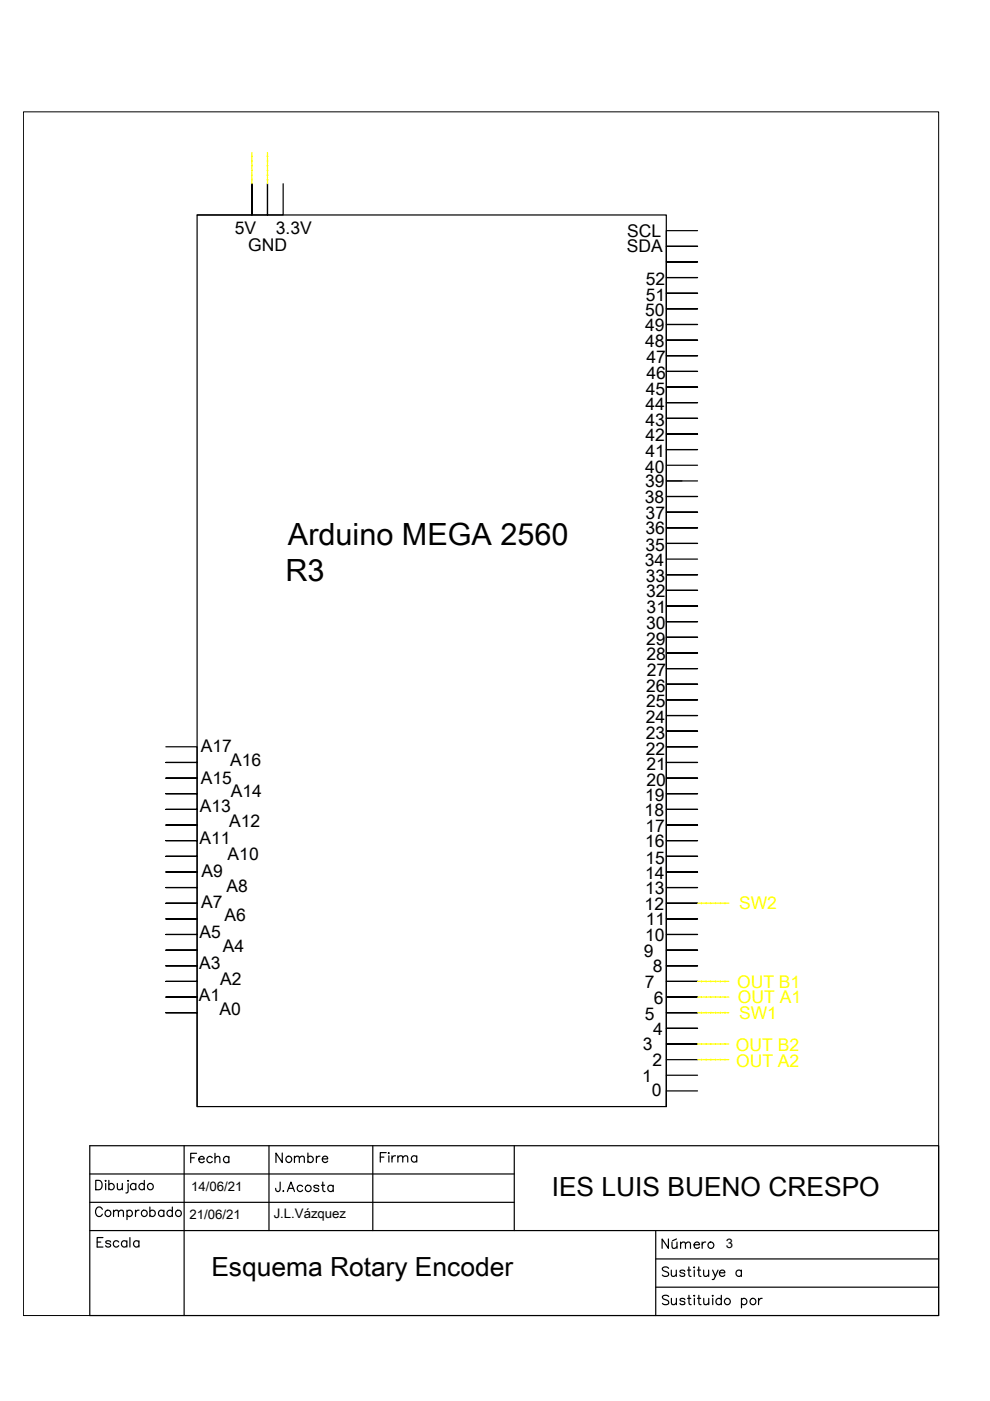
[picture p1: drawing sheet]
<svg xmlns="http://www.w3.org/2000/svg" width="210mm" height="297mm" viewBox="0 0 210 297" stroke-linecap="round" stroke-linejoin="round" font-family="sans-serif">
<g fill="none" stroke="#000" stroke-width=".25">
<path d="M60 39v6.6h-3.3v-6.6v6.6h-3.3v-6.6v6.6h-11.6M147.9 48.9h-6.6v3.3h6.6h-6.6v3.3h6.6h-6.6v3.4h6.6h-6.6v3.3h6.6h-6.6v3.3h6.6h-6.6v3.3h6.6h-6.6v3.3h6.6h-6.6v3.3h6.6h-6.6v3.3h6.6h-6.6v3.4h6.6h-6.6v3.3h6.6h-6.6v3.3h6.6h-6.6v3.3h6.6h-6.6v3.3h6.6h-6.6v3.3M147.9 98.6h-6.6v3.4h6.6M144.6 102h-3.3v3.3h6.6h-6.6v3.3h6.6h-6.6v3.3h6.6h-6.6v3.3h6.6h-6.6v3.3M147.9 118.5h-6.6v3.4h6.6h-6.6v3.3h6.6h-6.6v3.3h6.6h-6.6v3.3h6.6h-6.6v3.3h6.6h-6.6v3.3h6.6h-6.6v3.4h6.6h-6.6v3.3h6.6h-6.6v3.3h6.6h-6.6v3.3h6.6h-6.6v3.3h6.6h-6.6v3.3h6.6h-6.6v3.4h6.6h-6.6v3.3h6.6h-6.6v3.3h6.6h-6.6v3.3h6.6h-6.6v3.3h6.6h-6.6v3.3h6.6h-6.6v3.4h6.6h-6.6v3.3h6.6h-6.6v3.3h6.6h-6.6v3.3h6.6h-6.6v3.3h6.6h-6.6v3.3h6.6h-6.6v3.4h6.6h-6.6v3.3h6.6h-6.6v3.3h6.6h-6.6v3.3h6.6h-6.6v3.3h6.6h-6.6v3.3h6.6h-6.6v3.3h6.6h-6.6v3.4M35.2 158.3h6.6v3.4h-6.6h6.6v3.3h-6.6h6.6v3.3h-6.6h6.6v3.3h-6.6h6.6v3.3h-6.6h6.6v3.3h-6.6h6.6v3.4h-6.6h6.6v3.3h-6.6h6.6v3.3h-6.6h6.6v3.3h-6.6h6.6v3.3h-6.6h6.6v3.3h-6.6h6.6v3.4h-6.6h6.6v3.3h-6.6h6.6v3.3h-6.6h6.6v3.3h-6.6h6.6v3.3h-6.6h6.6v19.9M147.9 231.3h-6.6v3.3h-99.5v-189h99.5v189M147.9 228h-6.6v3.3M147.9 224.7h-6.6v3.3M19 242.9h180v36h-180zM19 254.9h90M19 248.9h90"/>
<path d="M20.3 250.3h.7a1.07 1.07 0 0 1 .7 1 1.07 1.07 0 0 1-.7 1h-.7zM21.7 256.4a.74 .74 0 0 0-.8-.5 .74 .74 0 0 0-.6 .8v.5a.74 .74 0 0 0 .6 .7 .74 .74 0 0 0 .8-.5M22.4 250.3v.2zM22.4 250.9v1.4M23.1 251.2a.64 .64 0 0 1 .9-.1 .64 .64 0 0 1 0 1 .64 .64 0 0 1-.9-.1M23.1 250.3v2M24.1 257l.4-.4 .5 .1 .1 1.2M24.1 256.6v1.3M24.9 250.9l.1 1.3 .4 .1 .5-.4M25.1 257l.5-.4 .5 .1 .1 1.2M25.9 250.9v1.4M26.9 256.9a.64 .64 0 0 1 1-.1 .64 .64 0 0 1 0 .9 .64 .64 0 0 1-1-.1"/>
<path d="M26.9 256.6v2M27.2 250.3v.2zM27.2 250.9v1.6l-.1 .3-.4 .1M28.7 256.6v1.3M28.8 251.2a.64 .64 0 0 0-.9-.1 .64 .64 0 0 0 0 1 .64 .64 0 0 0 .9-.1M28.8 250.9v1.4M29.5 256.6a.64 .64 0 0 0-.8 .6M30.6 251.2a.64 .64 0 0 0-.9-.1 .64 .64 0 0 0 0 1 .64 .64 0 0 0 .9-.1M30.6 250.3v2M31.8 256.9a.64 .64 0 0 1 .9-.1 .64 .64 0 0 1 0 .9 .64 .64 0 0 1-.9-.1M31.8 255.9v2M34.7 256.9a.64 .64 0 0 0-.9-.1 .64 .64 0 0 0 0 .9 .64 .64 0 0 0 .9-.1"/>
<path d="M34.7 256.6v1.3M36.5 256.9a.64 .64 0 0 0-.9-.1 .64 .64 0 0 0 0 .9 .64 .64 0 0 0 .9-.1M36.5 255.9v2M39 242.9v36M57 242.9v18M59.4 250.6l-.1 1.8-.3 .2-.4-.1-.2-.5M60.1 252.4v.2l.1-.1M60.9 252.6l.8-2 .7 2M61.2 252h1M64.2 251.6a.64 .64 0 0 0-1-.1 .64 .64 0 0 0 0 .9 .64 .64 0 0 0 1-.1M67.6 251.6a.62 .62 0 0 0-1.1 0l.3 .3 .7 .2 .1 .2a.6 .6 0 0 1-1.1 0M68.2 251.3h.6"/>
<path d="M68.4 250.6v1.7l.1 .2 .4 .1M70.6 251.6a.64 .64 0 0 0-.9-.1 .64 .64 0 0 0 0 .9 .64 .64 0 0 0 .9-.1M70.6 251.3v1.3M79 242.9v18M109 242.9v18M19 260.9h180M20.6 263.3h.8M21.8 262.4h-1.2v2h1.2M23.5 263.3a.62 .62 0 0 0-1.1 0l.3 .3 .7 .2 .1 .3a.6 .6 0 0 1-1.1 0M25.2 263.3a.64 .64 0 0 0-1 0 .64 .64 0 0 0 0 .9 .64 .64 0 0 0 1-.1M26.9 263.3a.64 .64 0 0 0-1 0 .64 .64 0 0 0 0 .9 .64 .64 0 0 0 1-.1M26.9 263.1v1.3"/>
<path d="M27.5 262.4v2M29.4 263.3a.64 .64 0 0 0-.9 0 .64 .64 0 0 0 0 .9 .64 .64 0 0 0 .9-.1M29.4 263.1v1.3M139 260.9v18M139 272.9h60M139 266.9h60M141.8 268.9a.75 .75 0 0 0-.8-.3 .75 .75 0 0 0-.6 .5l.2 .3 .8 .3a.47 .47 0 0 1 .4 .3 .47 .47 0 0 1-.2 .5 .89 .89 0 0 1-1.2-.2M141.8 274.9a.76 .76 0 0 0-1.4 .2l.2 .3 .8 .3a.49 .49 0 0 1 .4 .3 .49 .49 0 0 1-.2 .5 .97 .97 0 0 1-1.2-.2M142.3 269.3l.1 1.2 .5 .1 .5-.4M142.4 275.3l.1 1.2 .4 .1 .5-.4M143.4 269.3v1.3M143.4 275.3v1.3"/>
<path d="M145.2 269.6a.61 .61 0 0 0-1 0l.2 .3 .7 .2 .1 .2a.59 .59 0 0 1-1 0M145.2 275.6a.59 .59 0 0 0-1 0l.1 .2 .8 .2 .1 .3a.61 .61 0 0 1-1 0M145.8 269.3h.6M145.8 275.3h.7M146.1 268.6v1.6v.3l.4 .1M146.1 274.6v1.6l.1 .3 .3 .1M147.1 274.7h.2zM147.2 268.6v.2zM147.2 269.3v1.3M147.2 275.3v1.3M147.9 269.3h.6M147.9 275.3h.7"/>
<path d="M148.2 268.6v1.6v.3l.4 .1M148.2 274.6v1.6l.1 .3 .3 .1M149.2 269.3l.1 1.2 .5 .1 .4-.4M149.2 275.3l.1 1.2 .5 .1 .5-.4M150.2 269.3v1.3M150.3 275.3v1.3M151 274.7h.2zM151.1 269.3l.6 1.3 .5-1.3M151.1 275.3v1.3M151.7 270.6l-.3 .6-.4 .1M152.5 269.9h1.2a.62 .62 0 0 0-.9-.6 .62 .62 0 0 0-.2 1 .6 .6 0 0 0 1.1 0M152.9 275.6a.64 .64 0 0 0-.9-.1 .64 .64 0 0 0 0 .9 .64 .64 0 0 0 .9-.1"/>
<path d="M152.9 274.6v2M157.2 269.6a.64 .64 0 0 0-.9-.1 .64 .64 0 0 0 0 .9 .64 .64 0 0 0 .9-.1M157.2 269.3v1.3M157.2 275.6a.64 .64 0 0 1 1-.1 .64 .64 0 0 1 0 .9 .64 .64 0 0 1-1-.1M157.2 275.3v2M160.8 275.3v1.3M161.6 275.3a.68 .68 0 0 0-.8 .6"/>
<circle cx="22.9" cy="257.2" r=".66"/>
<circle cx="30.6" cy="257.2" r=".66"/>
<circle cx="31.9" cy="251.6" r=".67"/>
<circle cx="37.8" cy="257.2" r=".66"/>
<circle cx="65.3" cy="251.9" r=".66"/>
<circle cx="154.2" cy="275.9" r=".66"/>
<circle cx="159.6" cy="275.9" r=".67"/>
</g>
<g fill="none" stroke="#ff0" stroke-width=".25">
<path d="M53.4 32.3v.6M53.4 33.4v.5M53.4 34.4v.5M53.4 35.4v.5M53.4 36.4v.5M53.4 37.4v.5M53.4 38.4v.6M56.7 32.3v.6M56.7 33.4v.5M56.7 34.4v.5M56.7 35.4v.5M56.7 36.4v.5"/>
<path d="M56.7 37.4v.5M56.7 38.4v.6M147.9 191.5h.6M149 191.5h.5M150 191.5h.5M151 191.5h.5M152 191.5h.5M153 191.5h.5M154 191.5h.5M147.9 214.7h.6M147.9 211.4h.6M147.9 208.1h.6"/>
<path d="M149 214.7h.5M149 211.4h.5M149 208.1h.5M150 214.7h.5M150 211.4h.5M150 208.1h.5M151 214.7h.5M151 211.4h.5M151 208.1h.5M152 214.7h.5M152 211.4h.5M152 208.1h.5"/>
<path d="M153 214.7h.5M153 211.4h.5M153 208.1h.5M154 214.7h.5M154 211.4h.5M154 208.1h.5M147.9 224.7h.6M147.9 221.3h.6M149 224.7h.5M149 221.3h.5M150 224.7h.5M150 221.3h.5"/>
<path d="M151 224.7h.5M151 221.3h.5M152 224.7h.5M152 221.3h.5M153 224.7h.5M153 221.3h.5M154 224.7h.5M154 221.3h.5"/>
</g>
<g fill="#ff0" stroke="#ff0" stroke-width=".21">
<circle cx="53.4" cy="38.1" r=".11"/>
<circle cx="53.4" cy="37.1" r=".11"/>
<circle cx="53.4" cy="36.1" r=".11"/>
<circle cx="53.4" cy="35.1" r=".11"/>
<circle cx="53.4" cy="34.1" r=".11"/>
<circle cx="53.4" cy="33.1" r=".11"/>
<circle cx="56.7" cy="38.1" r=".11"/>
<circle cx="56.7" cy="37.1" r=".11"/>
<circle cx="56.7" cy="36.1" r=".11"/>
<circle cx="56.7" cy="35.1" r=".11"/>
<circle cx="56.7" cy="34.1" r=".11"/>
<circle cx="56.7" cy="33.1" r=".11"/>
<circle cx="148.7" cy="224.7" r=".11"/>
<circle cx="149.7" cy="224.7" r=".11"/>
<circle cx="150.7" cy="224.7" r=".11"/>
<circle cx="151.7" cy="224.7" r=".11"/>
<circle cx="152.7" cy="224.7" r=".11"/>
<circle cx="153.7" cy="224.7" r=".11"/>
<circle cx="148.7" cy="221.3" r=".11"/>
<circle cx="149.7" cy="221.3" r=".11"/>
<circle cx="150.7" cy="221.3" r=".11"/>
<circle cx="151.7" cy="221.3" r=".11"/>
<circle cx="152.7" cy="221.3" r=".11"/>
<circle cx="153.7" cy="221.3" r=".11"/>
<circle cx="148.7" cy="214.7" r=".11"/>
<circle cx="149.7" cy="214.7" r=".11"/>
<circle cx="150.7" cy="214.7" r=".11"/>
<circle cx="151.7" cy="214.7" r=".11"/>
<circle cx="152.7" cy="214.7" r=".11"/>
<circle cx="153.7" cy="214.7" r=".11"/>
<circle cx="148.7" cy="211.4" r=".11"/>
<circle cx="149.7" cy="211.4" r=".11"/>
<circle cx="150.7" cy="211.4" r=".11"/>
<circle cx="151.7" cy="211.4" r=".11"/>
<circle cx="152.7" cy="211.4" r=".11"/>
<circle cx="153.7" cy="211.4" r=".11"/>
<circle cx="148.7" cy="208.1" r=".11"/>
<circle cx="149.7" cy="208.1" r=".11"/>
<circle cx="150.7" cy="208.1" r=".11"/>
<circle cx="151.7" cy="208.1" r=".11"/>
<circle cx="152.7" cy="208.1" r=".11"/>
<circle cx="153.7" cy="208.1" r=".11"/>
<circle cx="148.7" cy="191.5" r=".11"/>
<circle cx="149.7" cy="191.5" r=".11"/>
<circle cx="150.7" cy="191.5" r=".11"/>
<circle cx="151.7" cy="191.5" r=".11"/>
<circle cx="152.7" cy="191.5" r=".11"/>
<circle cx="153.7" cy="191.5" r=".11"/>
</g>
<path d="M5 23.7h194v255.2h-194z" fill="none" stroke="#000" stroke-width=".21"/>
<g font-size="6.5">
<text x="61.1" y="115.5">Arduino MEGA 2560</text>
<text x="60.5" y="123.3">R3</text>
</g>
<g font-size="5.6">
<text x="117" y="253.6">IES LUIS BUENO CRESPO</text>
<text x="44.8" y="270.6">Esquema Rotary Encoder</text>
</g>
<g font-size="5.3">
<text x="57.1" y="247.6">Nombre</text>
<text x="79.4" y="247.6">Firma</text>
<text x="139" y="266">Número</text>
</g>
<text font-size="4.9" x="39.2" y="247.6">Fecha</text>
<g font-size="3.7">
<text x="49.8" y="49.7">5V</text>
<text x="52.6" y="53.2">GND</text>
<text x="58.5" y="49.5">3.3V</text>
<text x="132.9" y="53.4">SDA</text>
<text x="133" y="50.2">SCL</text>
<text x="136.9" y="63.7">51</text>
<text x="136.9" y="60.4">52</text>
<text x="136.8" y="70.3">49</text>
<text x="136.8" y="67">50</text>
<text x="136.8" y="73.5">48</text>
<text x="137.1" y="77">47</text>
<text x="136.9" y="83.7">45</text>
<text x="137.1" y="80.3">46</text>
<text x="136.9" y="86.9">44</text>
<text x="136.9" y="93.6">42</text>
<text x="136.9" y="90.4">43</text>
<text x="136.8" y="100.2">40</text>
<text x="136.9" y="97">41</text>
<text x="136.7" y="106.6">38</text>
<text x="136.8" y="103.3">39</text>
<text x="136.9" y="113.3">36</text>
<text x="136.9" y="109.9">37</text>
<text x="136.9" y="116.7">35</text>
<text x="136.7" y="120">34</text>
<text x="136.9" y="123.3">33</text>
<text x="137" y="126.6">32</text>
<text x="137.1" y="130">31</text>
<text x="137" y="133.4">30</text>
<text x="137" y="136.7">29</text>
<text x="137.1" y="140">28</text>
<text x="137.1" y="143.3">27</text>
<text x="137" y="149.9">25</text>
<text x="137" y="146.7">26</text>
<text x="136.9" y="153.3">24</text>
<text x="42.6" y="159.4">A17</text>
<text x="136.9" y="156.6">23</text>
<text x="137" y="160">22</text>
<text x="42.6" y="166.2">A15</text>
<text x="48.8" y="162.4">A16</text>
<text x="137" y="166.6">20</text>
<text x="137.1" y="163.3">21</text>
<text x="42.4" y="172.1">A13</text>
<text x="49" y="168.9">A14</text>
<text x="136.7" y="173.1">18</text>
<text x="136.8" y="169.9">19</text>
<text x="42.3" y="179">A11</text>
<text x="48.6" y="175.4">A12</text>
<text x="136.8" y="179.6">16</text>
<text x="136.8" y="176.5">17</text>
<text x="42.7" y="186">A9</text>
<text x="48.3" y="182.3">A10</text>
<text x="136.8" y="183.1">15</text>
<text x="48.1" y="189.2">A8</text>
<text x="136.8" y="189.5">13</text>
<text x="136.8" y="186.3">14</text>
<text x="42.7" y="192.5">A7</text>
<text x="47.6" y="195.3">A6</text>
<text x="136.7" y="193">12</text>
<text x="136.9" y="196.1">11</text>
<text x="42.3" y="198.8">A5</text>
<text x="47.3" y="201.8">A4</text>
<text x="136.5" y="202.8">9</text>
<text x="136.8" y="199.6">10</text>
<text x="42.2" y="205.5">A3</text>
<text x="46.7" y="208.9">A2</text>
<text x="136.7" y="209.5">7</text>
<text x="138.4" y="206.1">8</text>
<text x="42.1" y="212.2">A1</text>
<text x="46.5" y="215.3">A0</text>
<text x="138.6" y="212.9">6</text>
<text x="136.7" y="216.2">5</text>
<text x="138.5" y="219.4">4</text>
<text x="136.3" y="222.7">3</text>
<text x="138.3" y="226.1">2</text>
<text x="136.2" y="229.4">1</text>
<text x="138.2" y="232.4">0</text>
</g>
<g font-size="3.7" fill="#ff0">
<text x="156.7" y="192.8">SW2</text>
<text x="156.3" y="209.5">OUT B1</text>
<text x="156.5" y="212.7">OUT A1</text>
<text x="156.7" y="216">SW1</text>
<text x="156" y="222.8">OUT B2</text>
<text x="156.1" y="226.3">OUT A2</text>
</g>
<g font-size="2.8">
<text x="40.5" y="252.5">14/06/21</text>
<text x="40.2" y="258.4">21/06/21</text>
<text x="58" y="258.1">J.L.Vázquez</text>
<text x="153.9" y="264.6">3</text>
</g>
</svg>
